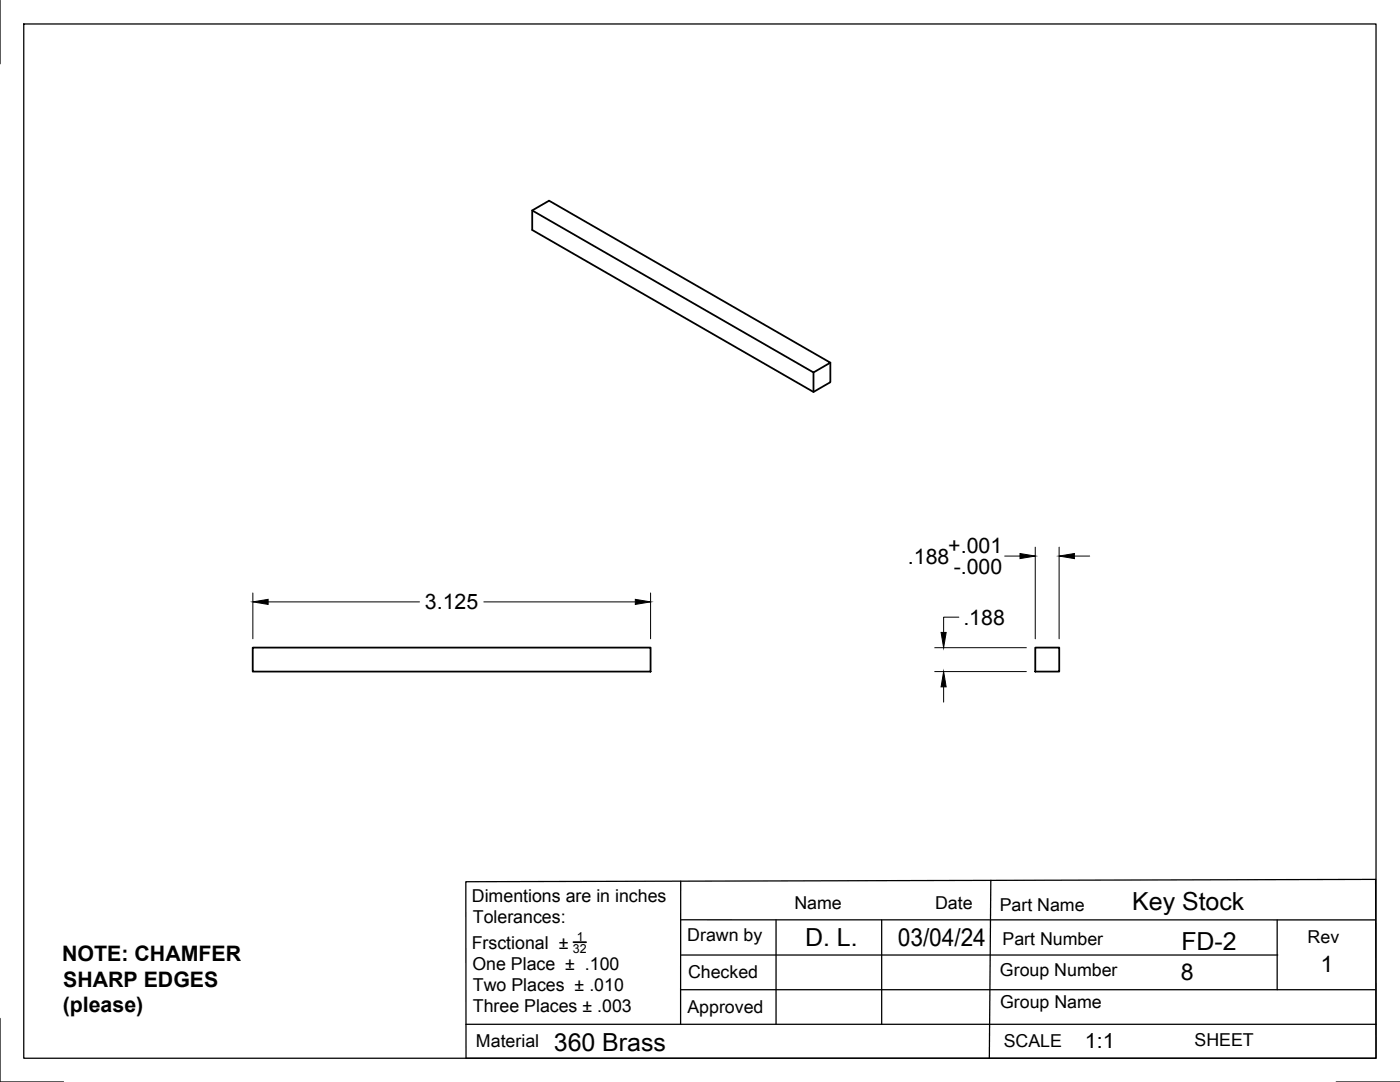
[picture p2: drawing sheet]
<svg xmlns="http://www.w3.org/2000/svg" width="279mm" height="216mm" viewBox="0 0 279 216" stroke-linecap="round" stroke-linejoin="round" font-family="sans-serif">
<!-- layer: Visible -->
<path d="M106.2 42l56.1 32.3 3.4-1.9-56.1-32.4-3.4 2v3.9l56.1 32.3 3.4-1.9v-3.9M162.3 74.3v3.9M50.4 129.2h79.4v4.8h-79.4zM206.6 129.2h4.8v4.8h-4.8z" fill="none" stroke="#000" stroke-width=".36"/>
<!-- layer: Titleblock -->
<path d="M93 175.9l181.5-.4 .1 35.7h-181.6zM135.8 175.8v28.6M197.7 175.7l-.3 35.5M135.8 190.6h119.2M135.8 197.5h138.6M135.8 183.5l138.6 .1M154.9 183.6v20.8M176 183.6v20.8M254.9 183.6v13.9M93 204.4h181.6" fill="none" stroke="#000" stroke-width=".25"/>
<path d="M114.4 188h2.6" fill="none" stroke="#000" stroke-width=".36"/>
<!-- layer: Border -->
<path d="M0 0v12.7M4.7 4.8h269.9v206.4h-269.9zM0 203.2v12.7h12.7M266.7 215.9h12.7" fill="none" stroke="#000" stroke-width=".25"/>
<!-- layer: FD_Dimensions -->
<path d="M50.5 118.3v9.2M129.8 118.3v9.2M200.5 111h3.1M206.6 109.2v18.3M211.4 109.2v18.3M214.4 111h3.1M53.5 120.1h30.2M96.6 120.1h30.2M186.5 134h18.3M186.5 129.2h18.3M188.3 137.1v3M191.4 123.1h-3.1v3.1" fill="none" stroke="#000" stroke-width=".2"/>
<path d="M50.5 120.1l3-.5v1zM126.8 119.6l3 .5-3 .5zM203.6 110.4l3 .6-3 .5zM211.4 111l3-.6v1.1zM188.3 134l.5 3.1h-1zM187.8 126.2h1l-.5 3z" fill="#000" stroke="#000" stroke-width=".2"/>
<g font-size="5">
<text x="226" y="181.6">Key Stock</text>
<text x="160.7" y="188.8">D. L.</text>
<text x="179.2" y="188.8">03/04/24</text>
<text x="235.8" y="189.5">FD-2</text>
<text x="110.5" y="209.7">360 Brass</text>
</g>
<g font-size="4.6">
<text x="235.6" y="195.6">8</text>
<text x="263.5" y="194">1</text>
</g>
<g font-size="4.3">
<text x="181.2" y="112.5">.188</text>
<text x="189.3" y="110.4">+.001</text>
<text x="190.3" y="114.6">-.000</text>
<text x="84.8" y="121.6">3.125</text>
<text x="192.3" y="124.7">.188</text>
<text x="12.4" y="191.7">NOTE: CHAMFER</text>
<text x="12.6" y="196.9">SHARP EDGES</text>
<text x="12.5" y="202">(please)</text>
<text x="216.5" y="209.2">1:1</text>
</g>
<g font-size="3.5">
<text x="94.2" y="180">Dimentions are in inches</text>
<text x="94.4" y="184.2">Tolerances:</text>
<text x="158.5" y="181.4">Name</text>
<text x="186.6" y="181.3">Date</text>
<text x="199.5" y="181.8">Part Name</text>
<text x="94.1" y="189.3">Frsctional ±</text>
<text x="137.2" y="187.7">Drawn by</text>
<text x="200.1" y="188.6">Part Number</text>
<text x="261" y="188.1">Rev</text>
<text x="94.3" y="193.5">One Place ± .100</text>
<text x="94.4" y="197.8">Two Places ± .010</text>
<text x="137.3" y="195.1">Checked</text>
<text x="199.6" y="194.7">Group Number</text>
<text x="94.4" y="202">Three Places ± .003</text>
<text x="137.2" y="202">Approved</text>
<text x="199.6" y="201.1">Group Name</text>
<text x="95" y="208.9">Material</text>
<text x="200.3" y="208.9">SCALE</text>
<text x="238.4" y="208.7">SHEET</text>
</g>
<g font-size="2.5">
<text x="114.3" y="190.1">32</text>
<text x="115.1" y="187.7">1</text>
</g>
</svg>
